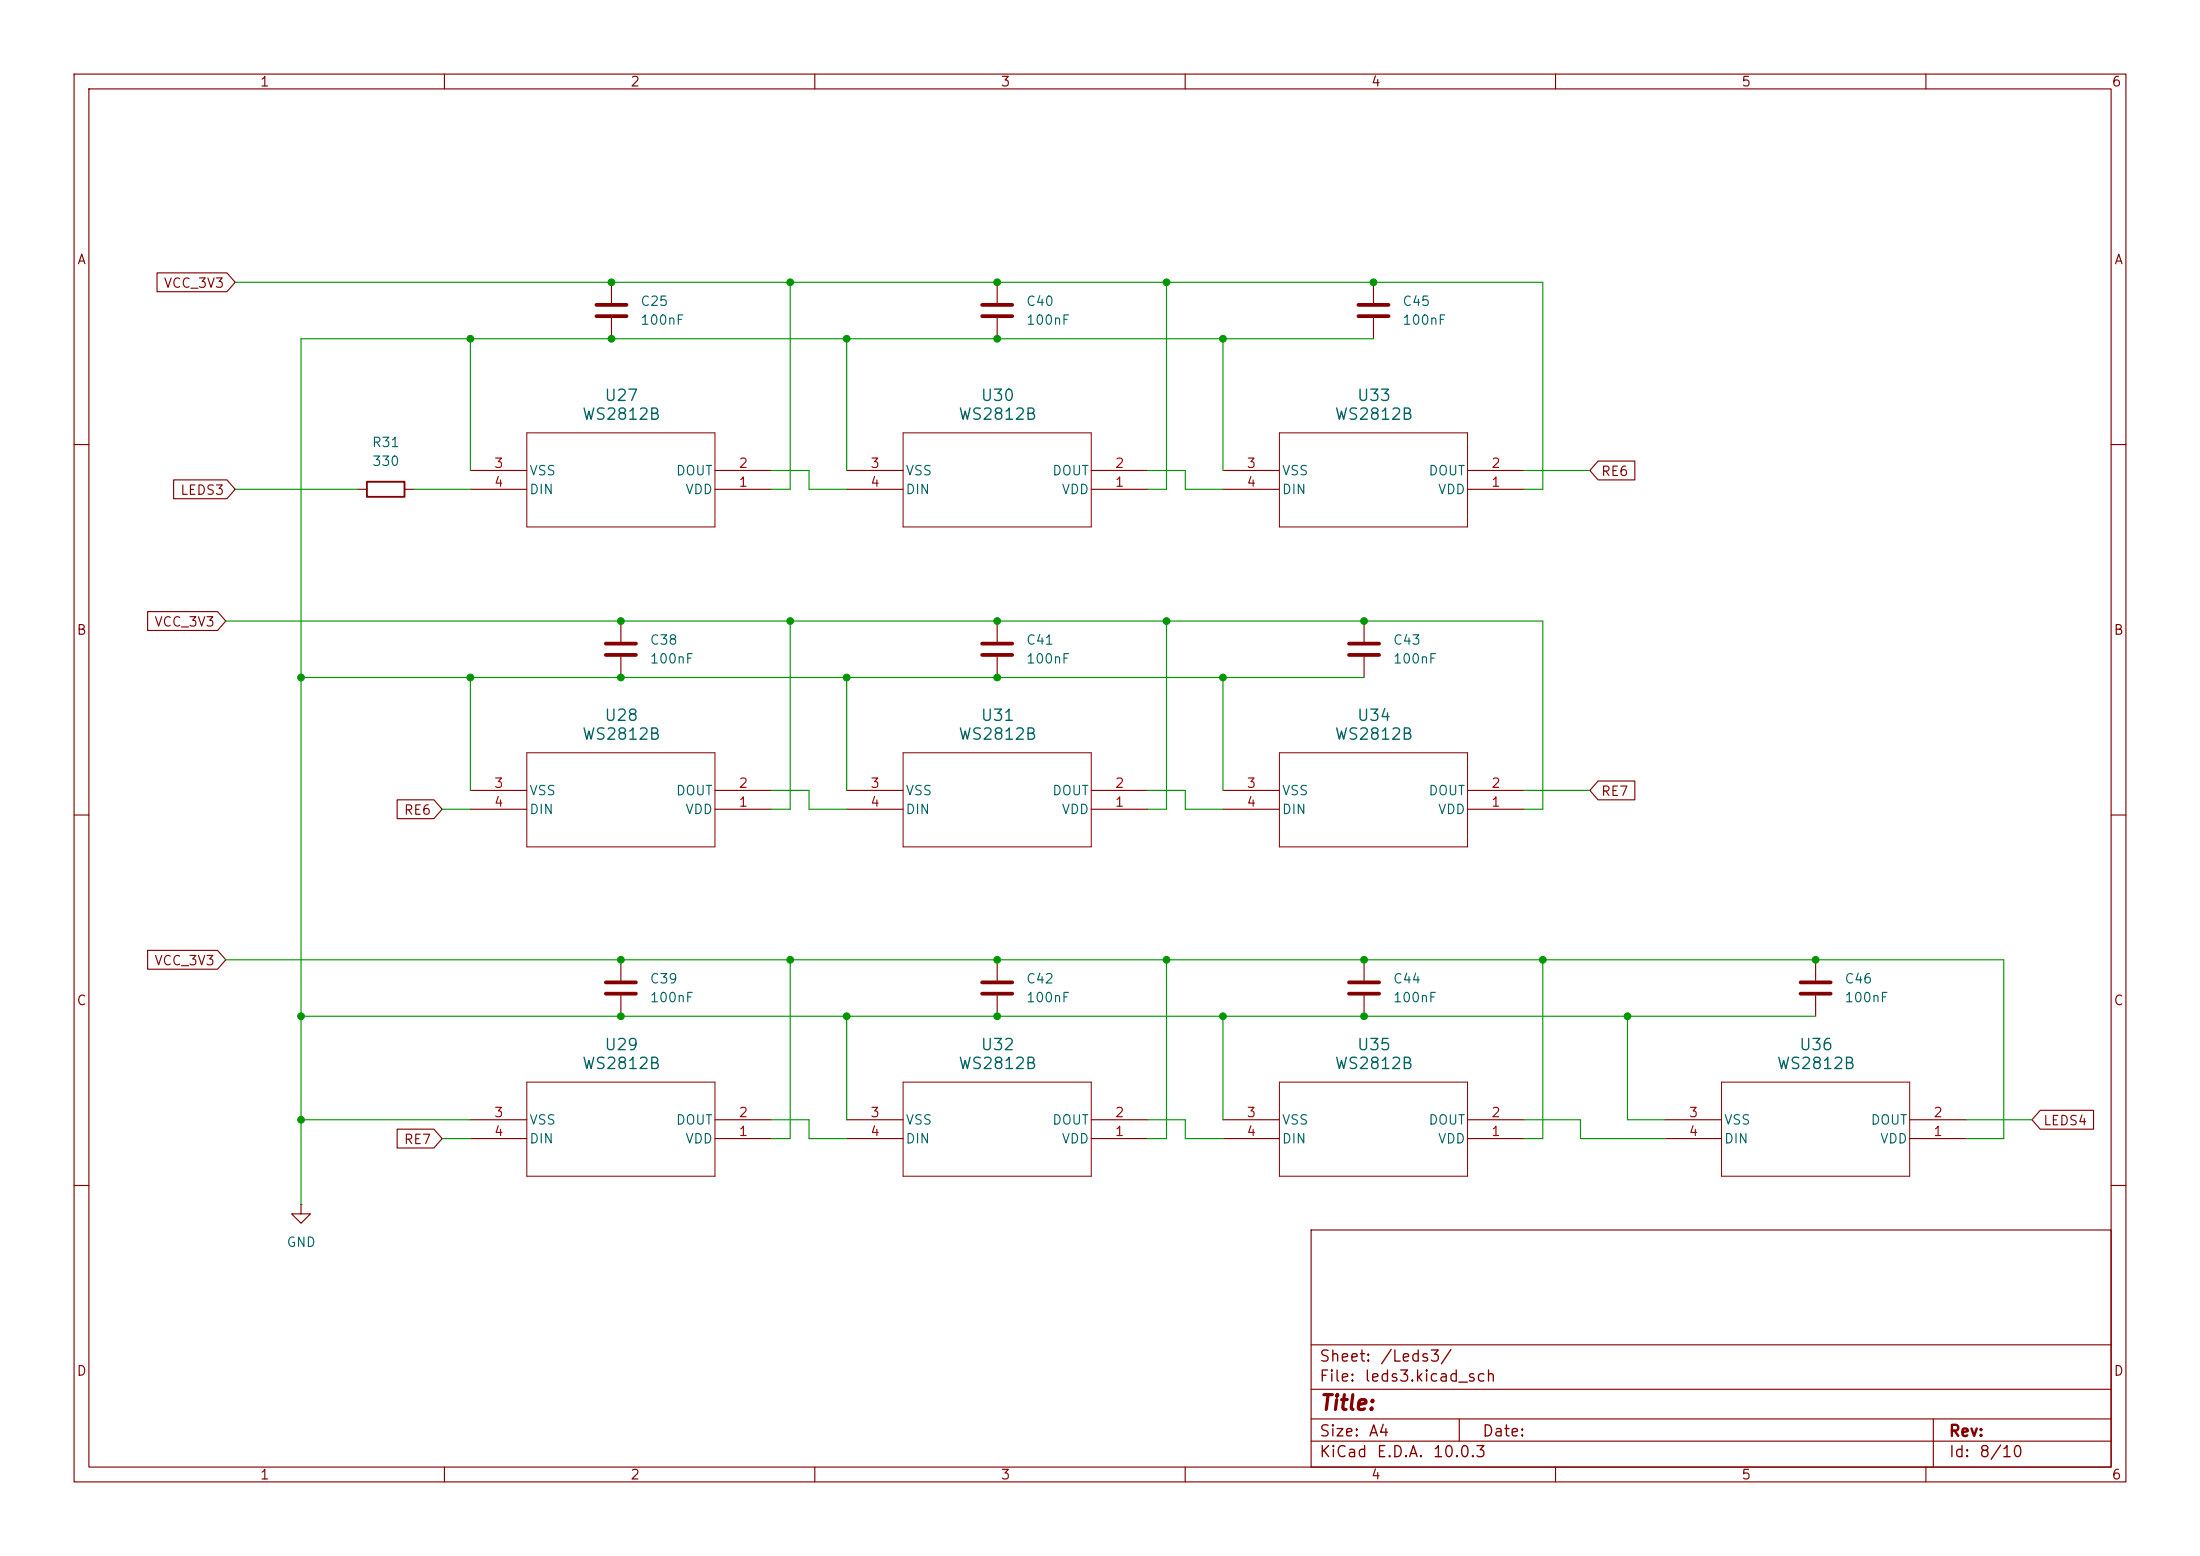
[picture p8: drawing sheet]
(kicad_sch
 (version 20260306)
 (generator "eeschema")
 (generator_version "10.0")
 (paper "A4")
 (lib_symbols
  (symbol "Device:C"
   (pin_numbers (hide yes))
   (pin_names
    (offset 0.254)) (exclude_from_sim no) (in_bom yes) (on_board yes)
   (in_pos_files yes)
   (duplicate_pin_numbers_are_jumpers no)
   (property "Reference" "C" (at 0.635 2.54 0) (show_name no) (do_not_autoplace no) (effects (font (size 1.27 1.27)) (justify left)))
   (property "Value" "C" (at 0.635 -2.54 0) (show_name no) (do_not_autoplace no) (effects (font (size 1.27 1.27)) (justify left)))
   (property "Footprint" "" (at 0.9652 -3.81 0) (show_name no) (do_not_autoplace no) (hide yes) (effects (font (size 1.27 1.27))))
   (property "Datasheet" "" (at 0 0 0) (show_name no) (do_not_autoplace no) (hide yes) (effects (font (size 1.27 1.27))))
   (property "Description" "Unpolarized capacitor" (at 0 0 0) (show_name no) (do_not_autoplace no) (hide yes) (effects (font (size 1.27 1.27))))
   (symbol "C_0_1"
    (polyline (pts (xy -2.032 0.762) (xy 2.032 0.762)) (stroke (width 0.508) (type default)) (fill (type none)))
    (polyline (pts (xy -2.032 -0.762) (xy 2.032 -0.762)) (stroke (width 0.508) (type default)) (fill (type none))))
   (symbol "C_1_1"
    (pin passive line (at 0 3.81 270) (length 2.794) (name "" (effects (font (size 1.27 1.27)))) (number "1" (effects (font (size 1.27 1.27)))))
    (pin passive line (at 0 -3.81 90) (length 2.794) (name "" (effects (font (size 1.27 1.27)))) (number "2" (effects (font (size 1.27 1.27))))))
   (embedded_fonts no))
  (symbol "Device:R"
   (pin_numbers (hide yes))
   (pin_names
    (offset 0)) (exclude_from_sim no) (in_bom yes) (on_board yes)
   (in_pos_files yes)
   (duplicate_pin_numbers_are_jumpers no)
   (property "Reference" "R" (at 2.032 0 90) (show_name no) (do_not_autoplace no) (effects (font (size 1.27 1.27))))
   (property "Value" "R" (at 0 0 90) (show_name no) (do_not_autoplace no) (effects (font (size 1.27 1.27))))
   (property "Footprint" "" (at -1.778 0 90) (show_name no) (do_not_autoplace no) (hide yes) (effects (font (size 1.27 1.27))))
   (property "Datasheet" "" (at 0 0 0) (show_name no) (do_not_autoplace no) (hide yes) (effects (font (size 1.27 1.27))))
   (property "Description" "Resistor" (at 0 0 0) (show_name no) (do_not_autoplace no) (hide yes) (effects (font (size 1.27 1.27))))
   (symbol "R_0_1"
    (rectangle (start -1.016 -2.54) (end 1.016 2.54) (stroke (width 0.254) (type default)) (fill (type none))))
   (symbol "R_1_1"
    (pin passive line (at 0 3.81 270) (length 1.27) (name "" (effects (font (size 1.27 1.27)))) (number "1" (effects (font (size 1.27 1.27)))))
    (pin passive line (at 0 -3.81 90) (length 1.27) (name "" (effects (font (size 1.27 1.27)))) (number "2" (effects (font (size 1.27 1.27))))))
   (embedded_fonts no))
  (symbol "WS2812_4Pin:WS2812B"
   (pin_names
    (offset 0.254)) (exclude_from_sim no) (in_bom yes) (on_board yes)
   (in_pos_files yes)
   (duplicate_pin_numbers_are_jumpers no)
   (property "Reference" "U" (at 20.32 10.16 0) (show_name no) (do_not_autoplace no) (effects (font (size 1.524 1.524))))
   (property "Value" "WS2812B" (at 20.32 7.62 0) (show_name no) (do_not_autoplace no) (effects (font (size 1.524 1.524))))
   (property "Footprint" "WS2812B_WDS" (at 0 0 0) (show_name no) (do_not_autoplace no) (hide yes) (effects (font (size 1.27 1.27)
    (italic yes))))
   (property "Datasheet" "WS2812B" (at 0 0 0) (show_name no) (do_not_autoplace no) (hide yes) (effects (font (size 1.27 1.27)
    (italic yes))))
   (property "Description" "" (at 0 0 0) (show_name no) (do_not_autoplace no) (hide yes) (effects (font (size 1.27 1.27))))
   (property "ki_locked" "" (at 0 0 0) (show_name no) (do_not_autoplace no) (effects (font (size 1.27 1.27))))
   (symbol "WS2812B_0_1"
    (polyline (pts (xy 7.62 5.08) (xy 7.62 -7.62)) (stroke (width 0.127) (type default)) (fill (type none)))
    (polyline (pts (xy 7.62 -7.62) (xy 33.02 -7.62)) (stroke (width 0.127) (type default)) (fill (type none)))
    (polyline (pts (xy 33.02 5.08) (xy 7.62 5.08)) (stroke (width 0.127) (type default)) (fill (type none)))
    (polyline (pts (xy 33.02 -7.62) (xy 33.02 5.08)) (stroke (width 0.127) (type default)) (fill (type none)))
    (pin power_in line (at 0 0 0) (length 7.62) (name "VDD" (effects (font (size 1.27 1.27)))) (number "1" (effects (font (size 1.27 1.27)))))
    (pin output line (at 0 -2.54 0) (length 7.62) (name "DOUT" (effects (font (size 1.27 1.27)))) (number "2" (effects (font (size 1.27 1.27)))))
    (pin power_out line (at 40.64 -2.54 180) (length 7.62) (name "VSS" (effects (font (size 1.27 1.27)))) (number "3" (effects (font (size 1.27 1.27)))))
    (pin input line (at 40.64 0 180) (length 7.62) (name "DIN" (effects (font (size 1.27 1.27)))) (number "4" (effects (font (size 1.27 1.27))))))
   (embedded_fonts no))
  (symbol "power:GND"
   (power global)
   (pin_numbers (hide yes))
   (pin_names
    (offset 0) (hide yes)) (exclude_from_sim no) (in_bom yes) (on_board yes)
   (in_pos_files yes)
   (duplicate_pin_numbers_are_jumpers no)
   (property "Reference" "#PWR" (at 0 -6.35 0) (show_name no) (do_not_autoplace no) (hide yes) (effects (font (size 1.27 1.27))))
   (property "Value" "GND" (at 0 -3.81 0) (show_name no) (do_not_autoplace no) (effects (font (size 1.27 1.27))))
   (property "Footprint" "" (at 0 0 0) (show_name no) (do_not_autoplace no) (hide yes) (effects (font (size 1.27 1.27))))
   (property "Datasheet" "" (at 0 0 0) (show_name no) (do_not_autoplace no) (hide yes) (effects (font (size 1.27 1.27))))
   (property "Description" "Power symbol creates a global label with name \"GND\" , ground" (at 0 0 0) (show_name no) (do_not_autoplace no) (hide yes) (effects (font (size 1.27 1.27))))
   (symbol "GND_0_1"
    (polyline (pts (xy 0 0) (xy 0 -1.27) (xy 1.27 -1.27) (xy 0 -2.54) (xy -1.27 -1.27) (xy 0 -1.27)) (stroke (width 0) (type default)) (fill (type none))))
   (symbol "GND_1_1"
    (pin power_in line (at 0 0 270) (length 0) (name "" (effects (font (size 1.27 1.27)))) (number "1" (effects (font (size 1.27 1.27))))))
   (embedded_fonts no)))
 (junction
  (at 106.68 83.82)
  (diameter 0)
  (color 0 0 0 0))
 (junction
  (at 40.64 151.13)
  (diameter 0)
  (color 0 0 0 0))
 (junction
  (at 157.48 38.1)
  (diameter 0)
  (color 0 0 0 0))
 (junction
  (at 185.42 38.1)
  (diameter 0)
  (color 0 0 0 0))
 (junction
  (at 208.28 129.54)
  (diameter 0)
  (color 0 0 0 0))
 (junction
  (at 165.1 137.16)
  (diameter 0)
  (color 0 0 0 0))
 (junction
  (at 165.1 91.44)
  (diameter 0)
  (color 0 0 0 0))
 (junction
  (at 134.62 83.82)
  (diameter 0)
  (color 0 0 0 0))
 (junction
  (at 83.82 83.82)
  (diameter 0)
  (color 0 0 0 0))
 (junction
  (at 82.55 38.1)
  (diameter 0)
  (color 0 0 0 0))
 (junction
  (at 134.62 45.72)
  (diameter 0)
  (color 0 0 0 0))
 (junction
  (at 114.3 91.44)
  (diameter 0)
  (color 0 0 0 0))
 (junction
  (at 219.71 137.16)
  (diameter 0)
  (color 0 0 0 0))
 (junction
  (at 114.3 45.72)
  (diameter 0)
  (color 0 0 0 0))
 (junction
  (at 40.64 91.44)
  (diameter 0)
  (color 0 0 0 0))
 (junction
  (at 134.62 129.54)
  (diameter 0)
  (color 0 0 0 0))
 (junction
  (at 134.62 91.44)
  (diameter 0)
  (color 0 0 0 0))
 (junction
  (at 63.5 91.44)
  (diameter 0)
  (color 0 0 0 0))
 (junction
  (at 134.62 38.1)
  (diameter 0)
  (color 0 0 0 0))
 (junction
  (at 83.82 91.44)
  (diameter 0)
  (color 0 0 0 0))
 (junction
  (at 184.15 83.82)
  (diameter 0)
  (color 0 0 0 0))
 (junction
  (at 106.68 129.54)
  (diameter 0)
  (color 0 0 0 0))
 (junction
  (at 165.1 45.72)
  (diameter 0)
  (color 0 0 0 0))
 (junction
  (at 106.68 38.1)
  (diameter 0)
  (color 0 0 0 0))
 (junction
  (at 184.15 129.54)
  (diameter 0)
  (color 0 0 0 0))
 (junction
  (at 63.5 45.72)
  (diameter 0)
  (color 0 0 0 0))
 (junction
  (at 245.11 129.54)
  (diameter 0)
  (color 0 0 0 0))
 (junction
  (at 83.82 137.16)
  (diameter 0)
  (color 0 0 0 0))
 (junction
  (at 157.48 129.54)
  (diameter 0)
  (color 0 0 0 0))
 (junction
  (at 134.62 137.16)
  (diameter 0)
  (color 0 0 0 0))
 (junction
  (at 83.82 129.54)
  (diameter 0)
  (color 0 0 0 0))
 (junction
  (at 157.48 83.82)
  (diameter 0)
  (color 0 0 0 0))
 (junction
  (at 184.15 137.16)
  (diameter 0)
  (color 0 0 0 0))
 (junction
  (at 40.64 137.16)
  (diameter 0)
  (color 0 0 0 0))
 (junction
  (at 82.55 45.72)
  (diameter 0)
  (color 0 0 0 0))
 (junction
  (at 114.3 137.16)
  (diameter 0)
  (color 0 0 0 0))
 (wire
  (pts (xy 245.11 129.54) (xy 270.51 129.54))
  (stroke (width 0) (type default)))
 (wire
  (pts (xy 165.1 45.72) (xy 165.1 63.5))
  (stroke (width 0) (type default)))
 (wire
  (pts (xy 106.68 83.82) (xy 106.68 109.22))
  (stroke (width 0) (type default)))
 (wire
  (pts (xy 63.5 45.72) (xy 82.55 45.72))
  (stroke (width 0) (type default)))
 (wire
  (pts (xy 213.36 153.67) (xy 224.79 153.67))
  (stroke (width 0) (type default)))
 (wire
  (pts (xy 165.1 137.16) (xy 184.15 137.16))
  (stroke (width 0) (type default)))
 (wire
  (pts (xy 83.82 91.44) (xy 114.3 91.44))
  (stroke (width 0) (type default)))
 (wire
  (pts (xy 59.69 153.67) (xy 63.5 153.67))
  (stroke (width 0) (type default)))
 (wire
  (pts (xy 109.22 66.04) (xy 114.3 66.04))
  (stroke (width 0) (type default)))
 (wire
  (pts (xy 208.28 129.54) (xy 208.28 153.67))
  (stroke (width 0) (type default)))
 (wire
  (pts (xy 114.3 91.44) (xy 134.62 91.44))
  (stroke (width 0) (type default)))
 (wire
  (pts (xy 31.75 38.1) (xy 82.55 38.1))
  (stroke (width 0) (type default)))
 (wire
  (pts (xy 109.22 153.67) (xy 114.3 153.67))
  (stroke (width 0) (type default)))
 (wire
  (pts (xy 104.14 151.13) (xy 109.22 151.13))
  (stroke (width 0) (type default)))
 (wire
  (pts (xy 165.1 45.72) (xy 185.42 45.72))
  (stroke (width 0) (type default)))
 (wire
  (pts (xy 160.02 66.04) (xy 165.1 66.04))
  (stroke (width 0) (type default)))
 (wire
  (pts (xy 63.5 91.44) (xy 63.5 106.68))
  (stroke (width 0) (type default)))
 (wire
  (pts (xy 165.1 137.16) (xy 165.1 151.13))
  (stroke (width 0) (type default)))
 (wire
  (pts (xy 160.02 106.68) (xy 160.02 109.22))
  (stroke (width 0) (type default)))
 (wire
  (pts (xy 134.62 38.1) (xy 157.48 38.1))
  (stroke (width 0) (type default)))
 (wire
  (pts (xy 185.42 38.1) (xy 208.28 38.1))
  (stroke (width 0) (type default)))
 (wire
  (pts (xy 157.48 38.1) (xy 185.42 38.1))
  (stroke (width 0) (type default)))
 (wire
  (pts (xy 109.22 106.68) (xy 109.22 109.22))
  (stroke (width 0) (type default)))
 (wire
  (pts (xy 134.62 91.44) (xy 165.1 91.44))
  (stroke (width 0) (type default)))
 (wire
  (pts (xy 224.79 151.13) (xy 219.71 151.13))
  (stroke (width 0) (type default)))
 (wire
  (pts (xy 82.55 45.72) (xy 114.3 45.72))
  (stroke (width 0) (type default)))
 (wire
  (pts (xy 208.28 129.54) (xy 245.11 129.54))
  (stroke (width 0) (type default)))
 (wire
  (pts (xy 40.64 151.13) (xy 63.5 151.13))
  (stroke (width 0) (type default)))
 (wire
  (pts (xy 30.48 83.82) (xy 83.82 83.82))
  (stroke (width 0) (type default)))
 (wire
  (pts (xy 208.28 83.82) (xy 184.15 83.82))
  (stroke (width 0) (type default)))
 (wire
  (pts (xy 55.88 66.04) (xy 63.5 66.04))
  (stroke (width 0) (type default)))
 (wire
  (pts (xy 165.1 91.44) (xy 165.1 106.68))
  (stroke (width 0) (type default)))
 (wire
  (pts (xy 106.68 83.82) (xy 134.62 83.82))
  (stroke (width 0) (type default)))
 (wire
  (pts (xy 114.3 45.72) (xy 134.62 45.72))
  (stroke (width 0) (type default)))
 (wire
  (pts (xy 31.75 66.04) (xy 48.26 66.04))
  (stroke (width 0) (type default)))
 (wire
  (pts (xy 40.64 45.72) (xy 63.5 45.72))
  (stroke (width 0) (type default)))
 (wire
  (pts (xy 157.48 109.22) (xy 154.94 109.22))
  (stroke (width 0) (type default)))
 (wire
  (pts (xy 40.64 91.44) (xy 40.64 45.72))
  (stroke (width 0) (type default)))
 (wire
  (pts (xy 106.68 153.67) (xy 106.68 129.54))
  (stroke (width 0) (type default)))
 (wire
  (pts (xy 208.28 129.54) (xy 184.15 129.54))
  (stroke (width 0) (type default)))
 (wire
  (pts (xy 104.14 106.68) (xy 109.22 106.68))
  (stroke (width 0) (type default)))
 (wire
  (pts (xy 40.64 162.56) (xy 40.64 151.13))
  (stroke (width 0) (type default)))
 (wire
  (pts (xy 40.64 91.44) (xy 63.5 91.44))
  (stroke (width 0) (type default)))
 (wire
  (pts (xy 205.74 109.22) (xy 208.28 109.22))
  (stroke (width 0) (type default)))
 (wire
  (pts (xy 213.36 151.13) (xy 213.36 153.67))
  (stroke (width 0) (type default)))
 (wire
  (pts (xy 106.68 38.1) (xy 106.68 66.04))
  (stroke (width 0) (type default)))
 (wire
  (pts (xy 165.1 91.44) (xy 184.15 91.44))
  (stroke (width 0) (type default)))
 (wire
  (pts (xy 104.14 63.5) (xy 109.22 63.5))
  (stroke (width 0) (type default)))
 (wire
  (pts (xy 82.55 38.1) (xy 106.68 38.1))
  (stroke (width 0) (type default)))
 (wire
  (pts (xy 83.82 83.82) (xy 106.68 83.82))
  (stroke (width 0) (type default)))
 (wire
  (pts (xy 219.71 151.13) (xy 219.71 137.16))
  (stroke (width 0) (type default)))
 (wire
  (pts (xy 154.94 63.5) (xy 160.02 63.5))
  (stroke (width 0) (type default)))
 (wire
  (pts (xy 114.3 45.72) (xy 114.3 63.5))
  (stroke (width 0) (type default)))
 (wire
  (pts (xy 219.71 137.16) (xy 245.11 137.16))
  (stroke (width 0) (type default)))
 (wire
  (pts (xy 157.48 38.1) (xy 157.48 66.04))
  (stroke (width 0) (type default)))
 (wire
  (pts (xy 205.74 153.67) (xy 208.28 153.67))
  (stroke (width 0) (type default)))
 (wire
  (pts (xy 205.74 151.13) (xy 213.36 151.13))
  (stroke (width 0) (type default)))
 (wire
  (pts (xy 157.48 153.67) (xy 157.48 129.54))
  (stroke (width 0) (type default)))
 (wire
  (pts (xy 63.5 45.72) (xy 63.5 63.5))
  (stroke (width 0) (type default)))
 (wire
  (pts (xy 154.94 151.13) (xy 160.02 151.13))
  (stroke (width 0) (type default)))
 (wire
  (pts (xy 109.22 151.13) (xy 109.22 153.67))
  (stroke (width 0) (type default)))
 (wire
  (pts (xy 274.32 151.13) (xy 265.43 151.13))
  (stroke (width 0) (type default)))
 (wire
  (pts (xy 106.68 109.22) (xy 104.14 109.22))
  (stroke (width 0) (type default)))
 (wire
  (pts (xy 83.82 129.54) (xy 106.68 129.54))
  (stroke (width 0) (type default)))
 (wire
  (pts (xy 265.43 153.67) (xy 270.51 153.67))
  (stroke (width 0) (type default)))
 (wire
  (pts (xy 134.62 137.16) (xy 165.1 137.16))
  (stroke (width 0) (type default)))
 (wire
  (pts (xy 40.64 151.13) (xy 40.64 137.16))
  (stroke (width 0) (type default)))
 (wire
  (pts (xy 83.82 137.16) (xy 114.3 137.16))
  (stroke (width 0) (type default)))
 (wire
  (pts (xy 160.02 63.5) (xy 160.02 66.04))
  (stroke (width 0) (type default)))
 (wire
  (pts (xy 114.3 137.16) (xy 114.3 151.13))
  (stroke (width 0) (type default)))
 (wire
  (pts (xy 106.68 66.04) (xy 104.14 66.04))
  (stroke (width 0) (type default)))
 (wire
  (pts (xy 134.62 129.54) (xy 157.48 129.54))
  (stroke (width 0) (type default)))
 (wire
  (pts (xy 208.28 38.1) (xy 208.28 66.04))
  (stroke (width 0) (type default)))
 (wire
  (pts (xy 109.22 109.22) (xy 114.3 109.22))
  (stroke (width 0) (type default)))
 (wire
  (pts (xy 157.48 129.54) (xy 184.15 129.54))
  (stroke (width 0) (type default)))
 (wire
  (pts (xy 106.68 129.54) (xy 134.62 129.54))
  (stroke (width 0) (type default)))
 (wire
  (pts (xy 109.22 63.5) (xy 109.22 66.04))
  (stroke (width 0) (type default)))
 (wire
  (pts (xy 205.74 63.5) (xy 214.63 63.5))
  (stroke (width 0) (type default)))
 (wire
  (pts (xy 59.69 109.22) (xy 63.5 109.22))
  (stroke (width 0) (type default)))
 (wire
  (pts (xy 160.02 151.13) (xy 160.02 153.67))
  (stroke (width 0) (type default)))
 (wire
  (pts (xy 134.62 83.82) (xy 157.48 83.82))
  (stroke (width 0) (type default)))
 (wire
  (pts (xy 114.3 137.16) (xy 134.62 137.16))
  (stroke (width 0) (type default)))
 (wire
  (pts (xy 157.48 83.82) (xy 157.48 109.22))
  (stroke (width 0) (type default)))
 (wire
  (pts (xy 104.14 153.67) (xy 106.68 153.67))
  (stroke (width 0) (type default)))
 (wire
  (pts (xy 205.74 106.68) (xy 214.63 106.68))
  (stroke (width 0) (type default)))
 (wire
  (pts (xy 270.51 153.67) (xy 270.51 129.54))
  (stroke (width 0) (type default)))
 (wire
  (pts (xy 157.48 83.82) (xy 184.15 83.82))
  (stroke (width 0) (type default)))
 (wire
  (pts (xy 208.28 109.22) (xy 208.28 83.82))
  (stroke (width 0) (type default)))
 (wire
  (pts (xy 40.64 91.44) (xy 40.64 137.16))
  (stroke (width 0) (type default)))
 (wire
  (pts (xy 134.62 45.72) (xy 165.1 45.72))
  (stroke (width 0) (type default)))
 (wire
  (pts (xy 40.64 137.16) (xy 83.82 137.16))
  (stroke (width 0) (type default)))
 (wire
  (pts (xy 154.94 66.04) (xy 157.48 66.04))
  (stroke (width 0) (type default)))
 (wire
  (pts (xy 30.48 129.54) (xy 83.82 129.54))
  (stroke (width 0) (type default)))
 (wire
  (pts (xy 154.94 106.68) (xy 160.02 106.68))
  (stroke (width 0) (type default)))
 (wire
  (pts (xy 106.68 38.1) (xy 134.62 38.1))
  (stroke (width 0) (type default)))
 (wire
  (pts (xy 157.48 153.67) (xy 154.94 153.67))
  (stroke (width 0) (type default)))
 (wire
  (pts (xy 219.71 137.16) (xy 184.15 137.16))
  (stroke (width 0) (type default)))
 (wire
  (pts (xy 160.02 109.22) (xy 165.1 109.22))
  (stroke (width 0) (type default)))
 (wire
  (pts (xy 205.74 66.04) (xy 208.28 66.04))
  (stroke (width 0) (type default)))
 (wire
  (pts (xy 63.5 91.44) (xy 83.82 91.44))
  (stroke (width 0) (type default)))
 (wire
  (pts (xy 114.3 91.44) (xy 114.3 106.68))
  (stroke (width 0) (type default)))
 (wire
  (pts (xy 160.02 153.67) (xy 165.1 153.67))
  (stroke (width 0) (type default)))
 (global_label "RE6"
  (shape input)
  (at 214.63 63.5 0)
  (fields_autoplaced yes)
  (effects (font (size 1.27 1.27)) (justify left))
  (property "Intersheetrefs" "${INTERSHEET_REFS}" (at 221.2437 63.5 0) (hide yes) (show_name no) (do_not_autoplace no) (effects (font (size 1.27 1.27)) (justify left))))
 (global_label "VCC_3V3"
  (shape input)
  (at 30.48 129.54 180)
  (fields_autoplaced yes)
  (effects (font (size 1.27 1.27)) (justify right))
  (property "Intersheetrefs" "${INTERSHEET_REFS}" (at 19.391 129.54 0) (hide yes) (show_name no) (do_not_autoplace no) (effects (font (size 1.27 1.27)) (justify right))))
 (global_label "RE7"
  (shape input)
  (at 214.63 106.68 0)
  (fields_autoplaced yes)
  (effects (font (size 1.27 1.27)) (justify left))
  (property "Intersheetrefs" "${INTERSHEET_REFS}" (at 221.2437 106.68 0) (hide yes) (show_name no) (do_not_autoplace no) (effects (font (size 1.27 1.27)) (justify left))))
 (global_label "RE6"
  (shape input)
  (at 59.69 109.22 180)
  (fields_autoplaced yes)
  (effects (font (size 1.27 1.27)) (justify right))
  (property "Intersheetrefs" "${INTERSHEET_REFS}" (at 53.0763 109.22 0) (hide yes) (show_name no) (do_not_autoplace no) (effects (font (size 1.27 1.27)) (justify right))))
 (global_label "VCC_3V3"
  (shape input)
  (at 31.75 38.1 180)
  (fields_autoplaced yes)
  (effects (font (size 1.27 1.27)) (justify right))
  (property "Intersheetrefs" "${INTERSHEET_REFS}" (at 20.661 38.1 0) (hide yes) (show_name no) (do_not_autoplace no) (effects (font (size 1.27 1.27)) (justify right))))
 (global_label "VCC_3V3"
  (shape input)
  (at 30.48 83.82 180)
  (fields_autoplaced yes)
  (effects (font (size 1.27 1.27)) (justify right))
  (property "Intersheetrefs" "${INTERSHEET_REFS}" (at 19.391 83.82 0) (hide yes) (show_name no) (do_not_autoplace no) (effects (font (size 1.27 1.27)) (justify right))))
 (global_label "RE7"
  (shape input)
  (at 59.69 153.67 180)
  (fields_autoplaced yes)
  (effects (font (size 1.27 1.27)) (justify right))
  (property "Intersheetrefs" "${INTERSHEET_REFS}" (at 53.0763 153.67 0) (hide yes) (show_name no) (do_not_autoplace no) (effects (font (size 1.27 1.27)) (justify right))))
 (global_label "LEDS4"
  (shape input)
  (at 274.32 151.13 0)
  (fields_autoplaced yes)
  (effects (font (size 1.27 1.27)) (justify left))
  (property "Intersheetrefs" "${INTERSHEET_REFS}" (at 283.1713 151.13 0) (hide yes) (show_name no) (do_not_autoplace no) (effects (font (size 1.27 1.27)) (justify left))))
 (global_label "LEDS3"
  (shape input)
  (at 31.75 66.04 180)
  (fields_autoplaced yes)
  (effects (font (size 1.27 1.27)) (justify right))
  (property "Intersheetrefs" "${INTERSHEET_REFS}" (at 22.8987 66.04 0) (hide yes) (show_name no) (do_not_autoplace no) (effects (font (size 1.27 1.27)) (justify right))))
 (symbol
  (lib_id "WS2812_4Pin:WS2812B")
  (at 104.14 153.67 180)
  (unit 1)
  (body_style 1)
  (exclude_from_sim no)
  (in_bom yes)
  (on_board yes)
  (in_pos_files yes)
  (dnp no)
  (fields_autoplaced yes)
  (property "Reference" "U29" (at 83.82 140.97 0) (show_name no) (do_not_autoplace no) (effects (font (size 1.524 1.524))))
  (property "Value" "WS2812B" (at 83.82 143.51 0) (show_name no) (do_not_autoplace no) (effects (font (size 1.524 1.524))))
  (property "Footprint" "LED_SMD:WS2812B_WDS" (at 104.14 153.67 0) (hide yes) (show_name no) (do_not_autoplace no) (effects (font (size 1.27 1.27)
    (italic yes))))
  (property "Datasheet" "WS2812B" (at 104.14 153.67 0) (hide yes) (show_name no) (do_not_autoplace no) (effects (font (size 1.27 1.27)
    (italic yes))))
  (property "Description" "" (at 104.14 153.67 0) (hide yes) (show_name no) (do_not_autoplace no) (effects (font (size 1.27 1.27))))
  (pin "4")
  (pin "1")
  (pin "2")
  (pin "3"))
 (symbol
  (lib_id "WS2812_4Pin:WS2812B")
  (at 154.94 109.22 180)
  (unit 1)
  (body_style 1)
  (exclude_from_sim no)
  (in_bom yes)
  (on_board yes)
  (in_pos_files yes)
  (dnp no)
  (fields_autoplaced yes)
  (property "Reference" "U31" (at 134.62 96.52 0) (show_name no) (do_not_autoplace no) (effects (font (size 1.524 1.524))))
  (property "Value" "WS2812B" (at 134.62 99.06 0) (show_name no) (do_not_autoplace no) (effects (font (size 1.524 1.524))))
  (property "Footprint" "LED_SMD:WS2812B_WDS" (at 154.94 109.22 0) (hide yes) (show_name no) (do_not_autoplace no) (effects (font (size 1.27 1.27)
    (italic yes))))
  (property "Datasheet" "WS2812B" (at 154.94 109.22 0) (hide yes) (show_name no) (do_not_autoplace no) (effects (font (size 1.27 1.27)
    (italic yes))))
  (property "Description" "" (at 154.94 109.22 0) (hide yes) (show_name no) (do_not_autoplace no) (effects (font (size 1.27 1.27))))
  (pin "4")
  (pin "1")
  (pin "2")
  (pin "3"))
 (symbol
  (lib_id "WS2812_4Pin:WS2812B")
  (at 205.74 66.04 180)
  (unit 1)
  (body_style 1)
  (exclude_from_sim no)
  (in_bom yes)
  (on_board yes)
  (in_pos_files yes)
  (dnp no)
  (fields_autoplaced yes)
  (property "Reference" "U33" (at 185.42 53.34 0) (show_name no) (do_not_autoplace no) (effects (font (size 1.524 1.524))))
  (property "Value" "WS2812B" (at 185.42 55.88 0) (show_name no) (do_not_autoplace no) (effects (font (size 1.524 1.524))))
  (property "Footprint" "LED_SMD:WS2812B_WDS" (at 205.74 66.04 0) (hide yes) (show_name no) (do_not_autoplace no) (effects (font (size 1.27 1.27)
    (italic yes))))
  (property "Datasheet" "WS2812B" (at 205.74 66.04 0) (hide yes) (show_name no) (do_not_autoplace no) (effects (font (size 1.27 1.27)
    (italic yes))))
  (property "Description" "" (at 205.74 66.04 0) (hide yes) (show_name no) (do_not_autoplace no) (effects (font (size 1.27 1.27))))
  (pin "4")
  (pin "1")
  (pin "2")
  (pin "3"))
 (symbol
  (lib_id "Device:C")
  (at 185.42 41.91 0)
  (unit 1)
  (body_style 1)
  (exclude_from_sim no)
  (in_bom yes)
  (on_board yes)
  (in_pos_files yes)
  (dnp no)
  (fields_autoplaced yes)
  (property "Reference" "C45" (at 189.23 40.6399 0) (show_name no) (do_not_autoplace no) (effects (font (size 1.27 1.27)) (justify left)))
  (property "Value" "100nF" (at 189.23 43.1799 0) (show_name no) (do_not_autoplace no) (effects (font (size 1.27 1.27)) (justify left)))
  (property "Footprint" "Capacitor_SMD:C_0603_1608Metric" (at 186.3852 45.72 0) (hide yes) (show_name no) (do_not_autoplace no) (effects (font (size 1.27 1.27))))
  (property "Datasheet" "" (at 185.42 41.91 0) (hide yes) (show_name no) (do_not_autoplace no) (effects (font (size 1.27 1.27))))
  (property "Description" "Unpolarized capacitor" (at 185.42 41.91 0) (hide yes) (show_name no) (do_not_autoplace no) (effects (font (size 1.27 1.27))))
  (pin "2")
  (pin "1"))
 (symbol
  (lib_id "Device:C")
  (at 83.82 87.63 0)
  (unit 1)
  (body_style 1)
  (exclude_from_sim no)
  (in_bom yes)
  (on_board yes)
  (in_pos_files yes)
  (dnp no)
  (fields_autoplaced yes)
  (property "Reference" "C38" (at 87.63 86.3599 0) (show_name no) (do_not_autoplace no) (effects (font (size 1.27 1.27)) (justify left)))
  (property "Value" "100nF" (at 87.63 88.8999 0) (show_name no) (do_not_autoplace no) (effects (font (size 1.27 1.27)) (justify left)))
  (property "Footprint" "Capacitor_SMD:C_0603_1608Metric" (at 84.7852 91.44 0) (hide yes) (show_name no) (do_not_autoplace no) (effects (font (size 1.27 1.27))))
  (property "Datasheet" "" (at 83.82 87.63 0) (hide yes) (show_name no) (do_not_autoplace no) (effects (font (size 1.27 1.27))))
  (property "Description" "Unpolarized capacitor" (at 83.82 87.63 0) (hide yes) (show_name no) (do_not_autoplace no) (effects (font (size 1.27 1.27))))
  (pin "2")
  (pin "1"))
 (symbol
  (lib_id "WS2812_4Pin:WS2812B")
  (at 265.43 153.67 180)
  (unit 1)
  (body_style 1)
  (exclude_from_sim no)
  (in_bom yes)
  (on_board yes)
  (in_pos_files yes)
  (dnp no)
  (fields_autoplaced yes)
  (property "Reference" "U36" (at 245.11 140.97 0) (show_name no) (do_not_autoplace no) (effects (font (size 1.524 1.524))))
  (property "Value" "WS2812B" (at 245.11 143.51 0) (show_name no) (do_not_autoplace no) (effects (font (size 1.524 1.524))))
  (property "Footprint" "LED_SMD:WS2812B_WDS" (at 265.43 153.67 0) (hide yes) (show_name no) (do_not_autoplace no) (effects (font (size 1.27 1.27)
    (italic yes))))
  (property "Datasheet" "WS2812B" (at 265.43 153.67 0) (hide yes) (show_name no) (do_not_autoplace no) (effects (font (size 1.27 1.27)
    (italic yes))))
  (property "Description" "" (at 265.43 153.67 0) (hide yes) (show_name no) (do_not_autoplace no) (effects (font (size 1.27 1.27))))
  (pin "4")
  (pin "1")
  (pin "2")
  (pin "3"))
 (symbol
  (lib_id "WS2812_4Pin:WS2812B")
  (at 205.74 109.22 180)
  (unit 1)
  (body_style 1)
  (exclude_from_sim no)
  (in_bom yes)
  (on_board yes)
  (in_pos_files yes)
  (dnp no)
  (fields_autoplaced yes)
  (property "Reference" "U34" (at 185.42 96.52 0) (show_name no) (do_not_autoplace no) (effects (font (size 1.524 1.524))))
  (property "Value" "WS2812B" (at 185.42 99.06 0) (show_name no) (do_not_autoplace no) (effects (font (size 1.524 1.524))))
  (property "Footprint" "LED_SMD:WS2812B_WDS" (at 205.74 109.22 0) (hide yes) (show_name no) (do_not_autoplace no) (effects (font (size 1.27 1.27)
    (italic yes))))
  (property "Datasheet" "WS2812B" (at 205.74 109.22 0) (hide yes) (show_name no) (do_not_autoplace no) (effects (font (size 1.27 1.27)
    (italic yes))))
  (property "Description" "" (at 205.74 109.22 0) (hide yes) (show_name no) (do_not_autoplace no) (effects (font (size 1.27 1.27))))
  (pin "4")
  (pin "1")
  (pin "2")
  (pin "3"))
 (symbol
  (lib_id "Device:C")
  (at 83.82 133.35 0)
  (unit 1)
  (body_style 1)
  (exclude_from_sim no)
  (in_bom yes)
  (on_board yes)
  (in_pos_files yes)
  (dnp no)
  (fields_autoplaced yes)
  (property "Reference" "C39" (at 87.63 132.0799 0) (show_name no) (do_not_autoplace no) (effects (font (size 1.27 1.27)) (justify left)))
  (property "Value" "100nF" (at 87.63 134.6199 0) (show_name no) (do_not_autoplace no) (effects (font (size 1.27 1.27)) (justify left)))
  (property "Footprint" "Capacitor_SMD:C_0603_1608Metric" (at 84.7852 137.16 0) (hide yes) (show_name no) (do_not_autoplace no) (effects (font (size 1.27 1.27))))
  (property "Datasheet" "" (at 83.82 133.35 0) (hide yes) (show_name no) (do_not_autoplace no) (effects (font (size 1.27 1.27))))
  (property "Description" "Unpolarized capacitor" (at 83.82 133.35 0) (hide yes) (show_name no) (do_not_autoplace no) (effects (font (size 1.27 1.27))))
  (pin "2")
  (pin "1"))
 (symbol
  (lib_id "WS2812_4Pin:WS2812B")
  (at 104.14 66.04 180)
  (unit 1)
  (body_style 1)
  (exclude_from_sim no)
  (in_bom yes)
  (on_board yes)
  (in_pos_files yes)
  (dnp no)
  (fields_autoplaced yes)
  (property "Reference" "U27" (at 83.82 53.34 0) (show_name no) (do_not_autoplace no) (effects (font (size 1.524 1.524))))
  (property "Value" "WS2812B" (at 83.82 55.88 0) (show_name no) (do_not_autoplace no) (effects (font (size 1.524 1.524))))
  (property "Footprint" "LED_SMD:WS2812B_WDS" (at 104.14 66.04 0) (hide yes) (show_name no) (do_not_autoplace no) (effects (font (size 1.27 1.27)
    (italic yes))))
  (property "Datasheet" "WS2812B" (at 104.14 66.04 0) (hide yes) (show_name no) (do_not_autoplace no) (effects (font (size 1.27 1.27)
    (italic yes))))
  (property "Description" "" (at 104.14 66.04 0) (hide yes) (show_name no) (do_not_autoplace no) (effects (font (size 1.27 1.27))))
  (pin "4")
  (pin "1")
  (pin "2")
  (pin "3"))
 (symbol
  (lib_id "Device:C")
  (at 245.11 133.35 0)
  (unit 1)
  (body_style 1)
  (exclude_from_sim no)
  (in_bom yes)
  (on_board yes)
  (in_pos_files yes)
  (dnp no)
  (fields_autoplaced yes)
  (property "Reference" "C46" (at 248.92 132.0799 0) (show_name no) (do_not_autoplace no) (effects (font (size 1.27 1.27)) (justify left)))
  (property "Value" "100nF" (at 248.92 134.6199 0) (show_name no) (do_not_autoplace no) (effects (font (size 1.27 1.27)) (justify left)))
  (property "Footprint" "Capacitor_SMD:C_0603_1608Metric" (at 246.0752 137.16 0) (hide yes) (show_name no) (do_not_autoplace no) (effects (font (size 1.27 1.27))))
  (property "Datasheet" "" (at 245.11 133.35 0) (hide yes) (show_name no) (do_not_autoplace no) (effects (font (size 1.27 1.27))))
  (property "Description" "Unpolarized capacitor" (at 245.11 133.35 0) (hide yes) (show_name no) (do_not_autoplace no) (effects (font (size 1.27 1.27))))
  (pin "2")
  (pin "1"))
 (symbol
  (lib_id "Device:C")
  (at 134.62 87.63 0)
  (unit 1)
  (body_style 1)
  (exclude_from_sim no)
  (in_bom yes)
  (on_board yes)
  (in_pos_files yes)
  (dnp no)
  (fields_autoplaced yes)
  (property "Reference" "C41" (at 138.43 86.3599 0) (show_name no) (do_not_autoplace no) (effects (font (size 1.27 1.27)) (justify left)))
  (property "Value" "100nF" (at 138.43 88.8999 0) (show_name no) (do_not_autoplace no) (effects (font (size 1.27 1.27)) (justify left)))
  (property "Footprint" "Capacitor_SMD:C_0603_1608Metric" (at 135.5852 91.44 0) (hide yes) (show_name no) (do_not_autoplace no) (effects (font (size 1.27 1.27))))
  (property "Datasheet" "" (at 134.62 87.63 0) (hide yes) (show_name no) (do_not_autoplace no) (effects (font (size 1.27 1.27))))
  (property "Description" "Unpolarized capacitor" (at 134.62 87.63 0) (hide yes) (show_name no) (do_not_autoplace no) (effects (font (size 1.27 1.27))))
  (pin "2")
  (pin "1"))
 (symbol
  (lib_id "Device:C")
  (at 184.15 133.35 0)
  (unit 1)
  (body_style 1)
  (exclude_from_sim no)
  (in_bom yes)
  (on_board yes)
  (in_pos_files yes)
  (dnp no)
  (fields_autoplaced yes)
  (property "Reference" "C44" (at 187.96 132.0799 0) (show_name no) (do_not_autoplace no) (effects (font (size 1.27 1.27)) (justify left)))
  (property "Value" "100nF" (at 187.96 134.6199 0) (show_name no) (do_not_autoplace no) (effects (font (size 1.27 1.27)) (justify left)))
  (property "Footprint" "Capacitor_SMD:C_0603_1608Metric" (at 185.1152 137.16 0) (hide yes) (show_name no) (do_not_autoplace no) (effects (font (size 1.27 1.27))))
  (property "Datasheet" "" (at 184.15 133.35 0) (hide yes) (show_name no) (do_not_autoplace no) (effects (font (size 1.27 1.27))))
  (property "Description" "Unpolarized capacitor" (at 184.15 133.35 0) (hide yes) (show_name no) (do_not_autoplace no) (effects (font (size 1.27 1.27))))
  (pin "2")
  (pin "1"))
 (symbol
  (lib_id "Device:C")
  (at 184.15 87.63 0)
  (unit 1)
  (body_style 1)
  (exclude_from_sim no)
  (in_bom yes)
  (on_board yes)
  (in_pos_files yes)
  (dnp no)
  (fields_autoplaced yes)
  (property "Reference" "C43" (at 187.96 86.3599 0) (show_name no) (do_not_autoplace no) (effects (font (size 1.27 1.27)) (justify left)))
  (property "Value" "100nF" (at 187.96 88.8999 0) (show_name no) (do_not_autoplace no) (effects (font (size 1.27 1.27)) (justify left)))
  (property "Footprint" "Capacitor_SMD:C_0603_1608Metric" (at 185.1152 91.44 0) (hide yes) (show_name no) (do_not_autoplace no) (effects (font (size 1.27 1.27))))
  (property "Datasheet" "" (at 184.15 87.63 0) (hide yes) (show_name no) (do_not_autoplace no) (effects (font (size 1.27 1.27))))
  (property "Description" "Unpolarized capacitor" (at 184.15 87.63 0) (hide yes) (show_name no) (do_not_autoplace no) (effects (font (size 1.27 1.27))))
  (pin "2")
  (pin "1"))
 (symbol
  (lib_id "WS2812_4Pin:WS2812B")
  (at 205.74 153.67 180)
  (unit 1)
  (body_style 1)
  (exclude_from_sim no)
  (in_bom yes)
  (on_board yes)
  (in_pos_files yes)
  (dnp no)
  (fields_autoplaced yes)
  (property "Reference" "U35" (at 185.42 140.97 0) (show_name no) (do_not_autoplace no) (effects (font (size 1.524 1.524))))
  (property "Value" "WS2812B" (at 185.42 143.51 0) (show_name no) (do_not_autoplace no) (effects (font (size 1.524 1.524))))
  (property "Footprint" "LED_SMD:WS2812B_WDS" (at 205.74 153.67 0) (hide yes) (show_name no) (do_not_autoplace no) (effects (font (size 1.27 1.27)
    (italic yes))))
  (property "Datasheet" "WS2812B" (at 205.74 153.67 0) (hide yes) (show_name no) (do_not_autoplace no) (effects (font (size 1.27 1.27)
    (italic yes))))
  (property "Description" "" (at 205.74 153.67 0) (hide yes) (show_name no) (do_not_autoplace no) (effects (font (size 1.27 1.27))))
  (pin "4")
  (pin "1")
  (pin "2")
  (pin "3"))
 (symbol
  (lib_id "WS2812_4Pin:WS2812B")
  (at 154.94 153.67 180)
  (unit 1)
  (body_style 1)
  (exclude_from_sim no)
  (in_bom yes)
  (on_board yes)
  (in_pos_files yes)
  (dnp no)
  (fields_autoplaced yes)
  (property "Reference" "U32" (at 134.62 140.97 0) (show_name no) (do_not_autoplace no) (effects (font (size 1.524 1.524))))
  (property "Value" "WS2812B" (at 134.62 143.51 0) (show_name no) (do_not_autoplace no) (effects (font (size 1.524 1.524))))
  (property "Footprint" "LED_SMD:WS2812B_WDS" (at 154.94 153.67 0) (hide yes) (show_name no) (do_not_autoplace no) (effects (font (size 1.27 1.27)
    (italic yes))))
  (property "Datasheet" "WS2812B" (at 154.94 153.67 0) (hide yes) (show_name no) (do_not_autoplace no) (effects (font (size 1.27 1.27)
    (italic yes))))
  (property "Description" "" (at 154.94 153.67 0) (hide yes) (show_name no) (do_not_autoplace no) (effects (font (size 1.27 1.27))))
  (pin "4")
  (pin "1")
  (pin "2")
  (pin "3"))
 (symbol
  (lib_id "WS2812_4Pin:WS2812B")
  (at 104.14 109.22 180)
  (unit 1)
  (body_style 1)
  (exclude_from_sim no)
  (in_bom yes)
  (on_board yes)
  (in_pos_files yes)
  (dnp no)
  (fields_autoplaced yes)
  (property "Reference" "U28" (at 83.82 96.52 0) (show_name no) (do_not_autoplace no) (effects (font (size 1.524 1.524))))
  (property "Value" "WS2812B" (at 83.82 99.06 0) (show_name no) (do_not_autoplace no) (effects (font (size 1.524 1.524))))
  (property "Footprint" "LED_SMD:WS2812B_WDS" (at 104.14 109.22 0) (hide yes) (show_name no) (do_not_autoplace no) (effects (font (size 1.27 1.27)
    (italic yes))))
  (property "Datasheet" "WS2812B" (at 104.14 109.22 0) (hide yes) (show_name no) (do_not_autoplace no) (effects (font (size 1.27 1.27)
    (italic yes))))
  (property "Description" "" (at 104.14 109.22 0) (hide yes) (show_name no) (do_not_autoplace no) (effects (font (size 1.27 1.27))))
  (pin "4")
  (pin "1")
  (pin "2")
  (pin "3"))
 (symbol
  (lib_id "Device:R")
  (at 52.07 66.04 90)
  (unit 1)
  (body_style 1)
  (exclude_from_sim no)
  (in_bom yes)
  (on_board yes)
  (in_pos_files yes)
  (dnp no)
  (fields_autoplaced yes)
  (property "Reference" "R31" (at 52.07 59.69 90) (show_name no) (do_not_autoplace no) (effects (font (size 1.27 1.27))))
  (property "Value" "330" (at 52.07 62.23 90) (show_name no) (do_not_autoplace no) (effects (font (size 1.27 1.27))))
  (property "Footprint" "Resistor_SMD:R_0603_1608Metric" (at 52.07 67.818 90) (hide yes) (show_name no) (do_not_autoplace no) (effects (font (size 1.27 1.27))))
  (property "Datasheet" "" (at 52.07 66.04 0) (hide yes) (show_name no) (do_not_autoplace no) (effects (font (size 1.27 1.27))))
  (property "Description" "Resistor" (at 52.07 66.04 0) (hide yes) (show_name no) (do_not_autoplace no) (effects (font (size 1.27 1.27))))
  (pin "2")
  (pin "1"))
 (symbol
  (lib_id "power:GND")
  (at 40.64 162.56 0)
  (unit 1)
  (body_style 1)
  (exclude_from_sim no)
  (in_bom yes)
  (on_board yes)
  (in_pos_files yes)
  (dnp no)
  (fields_autoplaced yes)
  (property "Reference" "#PWR08" (at 40.64 168.91 0) (hide yes) (show_name no) (do_not_autoplace no) (effects (font (size 1.27 1.27))))
  (property "Value" "GND" (at 40.64 167.64 0) (show_name no) (do_not_autoplace no) (effects (font (size 1.27 1.27))))
  (property "Footprint" "" (at 40.64 162.56 0) (hide yes) (show_name no) (do_not_autoplace no) (effects (font (size 1.27 1.27))))
  (property "Datasheet" "" (at 40.64 162.56 0) (hide yes) (show_name no) (do_not_autoplace no) (effects (font (size 1.27 1.27))))
  (property "Description" "Power symbol creates a global label with name \"GND\" , ground" (at 40.64 162.56 0) (hide yes) (show_name no) (do_not_autoplace no) (effects (font (size 1.27 1.27))))
  (pin "1"))
 (symbol
  (lib_id "Device:C")
  (at 134.62 133.35 0)
  (unit 1)
  (body_style 1)
  (exclude_from_sim no)
  (in_bom yes)
  (on_board yes)
  (in_pos_files yes)
  (dnp no)
  (fields_autoplaced yes)
  (property "Reference" "C42" (at 138.43 132.0799 0) (show_name no) (do_not_autoplace no) (effects (font (size 1.27 1.27)) (justify left)))
  (property "Value" "100nF" (at 138.43 134.6199 0) (show_name no) (do_not_autoplace no) (effects (font (size 1.27 1.27)) (justify left)))
  (property "Footprint" "Capacitor_SMD:C_0603_1608Metric" (at 135.5852 137.16 0) (hide yes) (show_name no) (do_not_autoplace no) (effects (font (size 1.27 1.27))))
  (property "Datasheet" "" (at 134.62 133.35 0) (hide yes) (show_name no) (do_not_autoplace no) (effects (font (size 1.27 1.27))))
  (property "Description" "Unpolarized capacitor" (at 134.62 133.35 0) (hide yes) (show_name no) (do_not_autoplace no) (effects (font (size 1.27 1.27))))
  (pin "2")
  (pin "1"))
 (symbol
  (lib_id "Device:C")
  (at 82.55 41.91 0)
  (unit 1)
  (body_style 1)
  (exclude_from_sim no)
  (in_bom yes)
  (on_board yes)
  (in_pos_files yes)
  (dnp no)
  (fields_autoplaced yes)
  (property "Reference" "C25" (at 86.36 40.6399 0) (show_name no) (do_not_autoplace no) (effects (font (size 1.27 1.27)) (justify left)))
  (property "Value" "100nF" (at 86.36 43.1799 0) (show_name no) (do_not_autoplace no) (effects (font (size 1.27 1.27)) (justify left)))
  (property "Footprint" "Capacitor_SMD:C_0603_1608Metric" (at 83.5152 45.72 0) (hide yes) (show_name no) (do_not_autoplace no) (effects (font (size 1.27 1.27))))
  (property "Datasheet" "" (at 82.55 41.91 0) (hide yes) (show_name no) (do_not_autoplace no) (effects (font (size 1.27 1.27))))
  (property "Description" "Unpolarized capacitor" (at 82.55 41.91 0) (hide yes) (show_name no) (do_not_autoplace no) (effects (font (size 1.27 1.27))))
  (pin "2")
  (pin "1"))
 (symbol
  (lib_id "Device:C")
  (at 134.62 41.91 0)
  (unit 1)
  (body_style 1)
  (exclude_from_sim no)
  (in_bom yes)
  (on_board yes)
  (in_pos_files yes)
  (dnp no)
  (fields_autoplaced yes)
  (property "Reference" "C40" (at 138.43 40.6399 0) (show_name no) (do_not_autoplace no) (effects (font (size 1.27 1.27)) (justify left)))
  (property "Value" "100nF" (at 138.43 43.1799 0) (show_name no) (do_not_autoplace no) (effects (font (size 1.27 1.27)) (justify left)))
  (property "Footprint" "Capacitor_SMD:C_0603_1608Metric" (at 135.5852 45.72 0) (hide yes) (show_name no) (do_not_autoplace no) (effects (font (size 1.27 1.27))))
  (property "Datasheet" "" (at 134.62 41.91 0) (hide yes) (show_name no) (do_not_autoplace no) (effects (font (size 1.27 1.27))))
  (property "Description" "Unpolarized capacitor" (at 134.62 41.91 0) (hide yes) (show_name no) (do_not_autoplace no) (effects (font (size 1.27 1.27))))
  (pin "2")
  (pin "1"))
 (symbol
  (lib_id "WS2812_4Pin:WS2812B")
  (at 154.94 66.04 180)
  (unit 1)
  (body_style 1)
  (exclude_from_sim no)
  (in_bom yes)
  (on_board yes)
  (in_pos_files yes)
  (dnp no)
  (fields_autoplaced yes)
  (property "Reference" "U30" (at 134.62 53.34 0) (show_name no) (do_not_autoplace no) (effects (font (size 1.524 1.524))))
  (property "Value" "WS2812B" (at 134.62 55.88 0) (show_name no) (do_not_autoplace no) (effects (font (size 1.524 1.524))))
  (property "Footprint" "LED_SMD:WS2812B_WDS" (at 154.94 66.04 0) (hide yes) (show_name no) (do_not_autoplace no) (effects (font (size 1.27 1.27)
    (italic yes))))
  (property "Datasheet" "WS2812B" (at 154.94 66.04 0) (hide yes) (show_name no) (do_not_autoplace no) (effects (font (size 1.27 1.27)
    (italic yes))))
  (property "Description" "" (at 154.94 66.04 0) (hide yes) (show_name no) (do_not_autoplace no) (effects (font (size 1.27 1.27))))
  (pin "4")
  (pin "1")
  (pin "2")
  (pin "3")))
